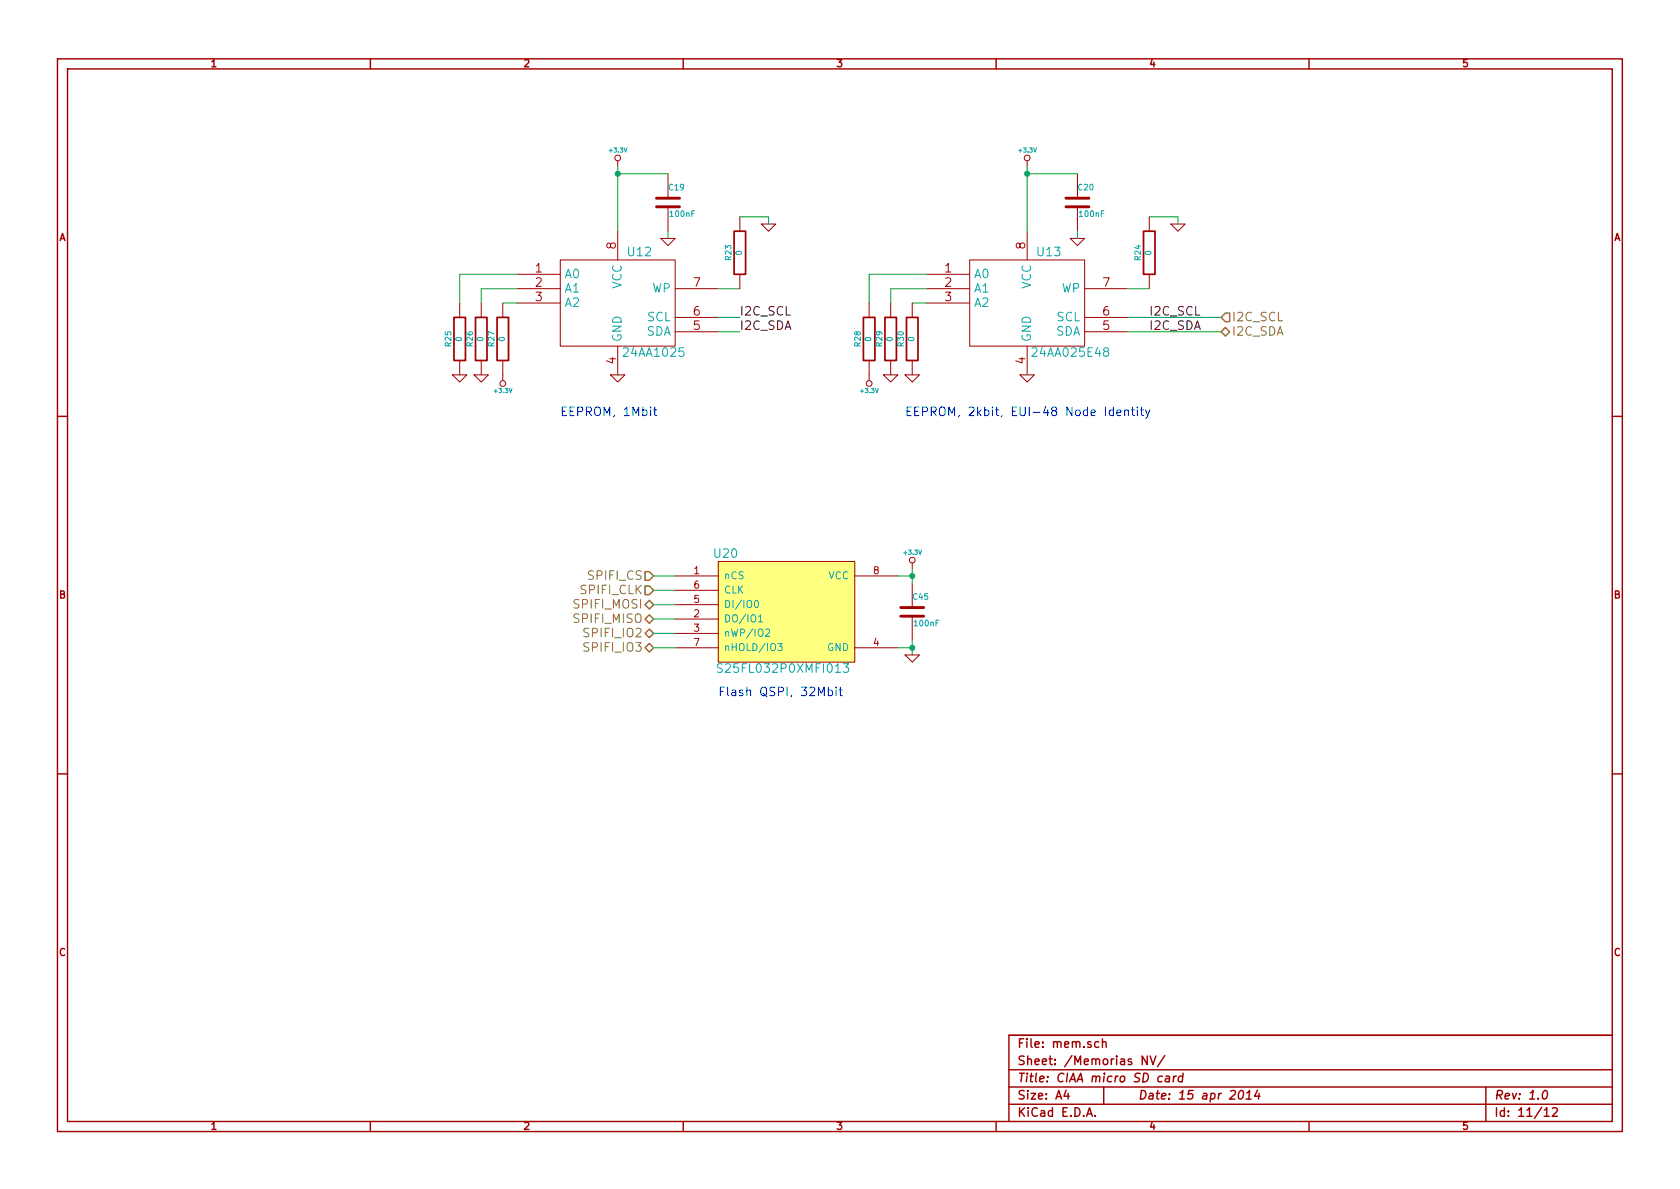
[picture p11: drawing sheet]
<svg xmlns="http://www.w3.org/2000/svg" width="297mm" height="210mm" viewBox="0 0 297 210" stroke-linecap="round" stroke-linejoin="round" font-family="sans-serif">
<g fill="none" stroke="#a00000" stroke-width=".25">
<path d="M10.2 10.4h276.6v189.7h-276.6zM11.9 12.2h273.2v186.1h-273.2zM65.5 10.4v1.8M120.8 10.4v1.8M176.1 10.4v1.8M231.4 10.4v1.8M10.2 73.6h1.7M285.1 73.6h1.7M10.2 136.8h1.7M285.1 136.8h1.7M65.5 198.3v1.8M120.8 198.3v1.8"/>
<path d="M176.1 198.3v1.8M178.4 189.2h106.7M178.4 195.3h106.7M178.4 192.2h106.7M188.5 192.8l-.4 1h1M188.8 193.3v1.1M192.1 197.4l.5-1.5 .5 1.5M192.3 197h.7M193.6 197.3v.1M194.3 184.3a.48 .48 0 0 0-.7 0v.8l.3 .1 .4-.1M194.9 184.3h.1a.36 .36 0 0 1 .6 .1v.8M194.9 183.7v1.5"/>
<path d="M195.1 192.2v3.1M202.8 186.7v1.6l-.8-1.6v1.6M203.4 186.7l.5 1.6 .5-1.6M205.5 190.4l-.1-.1a.52 .52 0 0 0-.7 .3v.6l.3 .1 .4-.1M205.9 186.7l-1.3 1.9M206.1 190.4h.6v.9M206.8 190.7a.69 .69 0 0 0-.8 .3v.2l.2 .1 .5-.1M207.5 190.3l-.1 1M208 190.3l-.3 .1-.2 .2M209.1 190.4l-.1-.1a.52 .52 0 0 0-.6 .3v.6l.2 .1 .4-.1M209.2 189.8l-.2 1.5M219.2 193l.4-.2a.88 .88 0 0 1-.3 1.6l-.3-.3a1.19 1.19 0 0 1 .2-1.1z"/>
<path d="M220.3 194.4h.9M220.4 193.3l.6-.5-.2 1.6M222.4 192.8l-.6 1h1M222.6 193.3l-.1 1.1M231.4 198.3v1.8M262.7 192.2v6.1M272.9 193l.4-.2a.88 .88 0 0 1-.3 1.6l-.3-.3a1.19 1.19 0 0 1 .2-1.1zM273 196.3l.5-.4v1.5M273 197.4h.9M274.5 196l.2-.1h.4l.2 .1 .1 .3-.1 .2-.9 .9h1M285.1 183.1h-106.7v15.2"/>
</g>
<g fill="none" stroke="#a00000" stroke-width=".18">
<path d="M109.2 28.4v1.1M118.1 30.7v4.3M118.1 36.6v4.3M130.8 38.3v2.6M134.6 39.6h2.6l-1.3 1.3zM181.6 28.4v1.1M190.5 30.7v4.3M190.5 36.6v4.3M203.2 38.3v2.6M207 39.6h2.5l-1.2 1.3zM81.3 53.6v2.5M85.1 53.6v2.5"/>
<path d="M88.9 53.6v2.5M91.4 48.5h7.7M91.4 51h7.7M91.4 53.6h7.7M99.1 46h20.3v15.2h-20.3zM109.2 40.9v5.1M116.8 42.2h2.6l-1.3 1.2zM119.4 51h7.6M119.4 58.7h7.6M119.4 56.1h7.6M130.8 48.5v2.5M153.7 53.6v2.5"/>
<path d="M157.5 53.6v2.5M161.3 53.6v2.5M163.8 48.5h7.6M163.8 51h7.6M163.8 53.6h7.6M171.4 46h20.4v15.2h-20.4zM181.6 40.9v5.1M189.2 42.2h2.6l-1.3 1.2zM191.8 51h7.6M191.8 58.7h7.6M191.8 56.1h7.6M203.2 48.5v2.5"/>
<path d="M80 66.3h2.5l-1.2 1.3zM81.3 63.7v2.6M83.8 66.3h2.6l-1.3 1.3zM85.1 63.7v2.6M88.9 63.7v3.6M107.9 66.3h2.6l-1.3 1.3zM109.2 61.2v5.1M153.7 63.7v3.6M156.2 66.3h2.5l-1.2 1.3zM157.5 63.7v2.6M160 66.3h2.6l-1.3 1.3zM161.3 63.7v2.6"/>
<path d="M180.3 66.3h2.6l-1.3 1.3zM181.6 61.2v5.1M127 99.3h24.1v17.8h-24.1zM161.3 99.6v1M119.4 101.8h7.6M119.4 109.5h7.6M119.4 112h7.6M119.4 114.5h7.6M119.4 106.9h7.6M119.4 104.4h7.6M151.1 101.8h7.6M151.1 114.5h7.6"/>
<path d="M160 115.8h2.6l-1.3 1.3zM161.3 103.1v4.3M161.3 109v4.3"/>
<circle cx="109.2" cy="27.9" r=".51"/>
<circle cx="181.6" cy="27.9" r=".51"/>
<circle cx="88.9" cy="67.8" r=".51"/>
<circle cx="153.7" cy="67.8" r=".51"/>
<circle cx="161.3" cy="99.1" r=".51"/>
</g>
<g fill="none" stroke="#00a000" stroke-width=".18">
<path d="M109.2 29.5v11.4M109.2 30.7h8.9M130.8 38.3h5.1v1.3M181.6 30.7h8.9M181.6 29.5v11.4M203.2 38.3h5.1v1.3M88.9 53.6h2.5M91.4 48.5h-10.1v5.1M91.4 51h-6.3v2.6M118.1 40.9v1.3M127 56.1h3.8M127 58.7h3.8"/>
<path d="M127 51h3.8M161.3 53.6h2.5M163.8 48.5h-10.1v5.1M163.8 51h-6.3v2.6M190.5 40.9v1.3M199.4 56.1h16.5M199.4 58.7h16.5M199.4 51h3.8M109.2 66.3h.1M181.6 66.3h.1M115.6 101.8h3.8M115.6 114.5h3.8"/>
<path d="M115.6 104.4h3.8M115.6 106.9h3.8M115.6 109.5h3.8M115.6 112h3.8M158.7 101.8h2.6M158.7 114.5h2.6M161.3 100.6v2.5M161.3 113.3v2.5"/>
</g>
<path d="M116.1 36.6h4M116.1 35h4M188.5 36.6h4M188.5 35h4M159.3 109h4M159.3 107.4h4" fill="none" stroke="#a00000" stroke-width=".51"/>
<g fill="#00a000" stroke="#00a000" stroke-width=".25">
<circle cx="109.2" cy="30.7" r=".41"/>
<circle cx="181.6" cy="30.7" r=".41"/>
<circle cx="161.3" cy="101.8" r=".41"/>
<circle cx="161.3" cy="114.5" r=".41"/>
</g>
<path d="M80.3 56.1h2v7.6h-2zM84.1 56.1h2v7.6h-2zM87.9 56.1h2v7.6h-2zM129.8 40.9h2v7.6h-2zM152.7 56.1h2v7.6h-2zM156.5 56.1h2v7.6h-2zM160.3 56.1h2v7.6h-2zM202.2 40.9h2v7.6h-2z" fill="none" stroke="#a00000" stroke-width=".3"/>
<path d="M215.9 58.7l.8-.8 .7 .8-.7 .7zM216.7 55.4h.7v1.5h-.7l-.8-.8zM114 101.1h.8l.8 .7-.8 .8h-.8zM114 103.6h.8l.8 .8-.8 .8h-.8zM114 106.9l.8-.7 .8 .7-.8 .8zM114 109.5l.8-.8 .8 .8-.8 .7zM114 114.5l.8-.7 .8 .7-.8 .8zM114.8 111.2l.8 .8-.8 .8-.8-.8z" fill="none" stroke="#808000" stroke-width=".25"/>
<path d="M127 99.3h24.1v17.8h-24.1z" fill="#ffff80" stroke="#ffff80" stroke-width=".25"/>
<path d="M127.7 117.4a.62 .62 0 0 0-.8 .1v.5l.7 .3v.5a.68 .68 0 0 1-.8 0M133.5 106.3l.2-.1a.67 .67 0 0 1 .4 .6 .67 .67 0 0 1-.4 .6l-.2-.1-.1-.3zM134.1 109.1l.4-.4v1.3M134.1 110h.7M135.4 111.4l.5-.2 .2 .4-.8 .9h.8M137.5 113.8h.8l-.4 .5 .4 .1v.5l-.2 .2-.6-.2M149.1 117.4h.9l-.5 .6 .5 .1v.7l-.3 .1-.6-.1" fill="none" stroke="#00a0a0" stroke-width=".18"/>
<g fill="none" stroke="#00f" stroke-width=".18">
<path d="M115.6 72.5h.6M115.8 72v1.3l.4 .2M196.8 72.6a.48 .48 0 0 0-.6 0v.8l.2 .1 .4-.1M196.8 72v1.5M197.5 73l.7-.1-.1-.3-.4-.1-.2 .2 .1 .7h.5M198.9 72.6a.36 .36 0 0 1 .6 .1v.8M198.9 72.5v1M200 72.5h.6M200.2 72v1.3l.4 .2M201.1 72v.1M201.1 72.5v1M201.6 72.5h.6"/>
<path d="M201.8 72v1.3l.4 .2M202.6 72.5l.3 1M203.3 72.5l-.5 1.4-.2 .1M146.5 122.1a.48 .48 0 0 1 .6 .1v.7l-.2 .1h-.4M146.5 121.5v1.5M147.8 121.5v.2M147.8 122v1M148.4 122h.5M148.6 121.5v1.3l.3 .2"/>
</g>
<g font-size="2.1" fill="#a00000">
<text x="109" y="44" transform="rotate(-90 109 44)">8</text>
<text x="181.4" y="44" transform="rotate(-90 181.4 44)">8</text>
<text x="94.7" y="48.3">1</text>
<text x="94.7" y="50.8">2</text>
<text x="94.7" y="53.3">3</text>
<text x="122.6" y="50.8">7</text>
<text x="167.1" y="48.3">1</text>
<text x="167.1" y="50.8">2</text>
<text x="167.1" y="53.3">3</text>
<text x="195" y="50.8">7</text>
<text x="122.6" y="58.4">5</text>
<text x="122.6" y="55.9">6</text>
<text x="195" y="58.4">5</text>
<text x="195" y="55.9">6</text>
<text x="109" y="64.3" transform="rotate(-90 109 64.3)">4</text>
<text x="181.4" y="64.3" transform="rotate(-90 181.4 64.3)">4</text>
<text x="179.9" y="185.4">File: mem.sch</text>
<text x="179.9" y="191.5">Title: CIAA micro SD card</text>
<text x="179.9" y="188.4">Sheet: /Memorias NV/</text>
<text x="179.9" y="197.6">KiCad E.D.A.</text>
<text x="179.9" y="194.5">Size: A4</text>
<text x="201.2" y="194.5">Date: 15 apr 2014</text>
<text x="264.2" y="194.5">Rev: 1.0</text>
<text x="264.2" y="197.6">Id: 11/12</text>
</g>
<g font-size="2.1" fill="#00a0a0">
<text x="111.1" y="45.4">U12</text>
<text x="183.5" y="45.4">U13</text>
<text x="99.8" y="49.3">A0</text>
<text x="99.8" y="51.8">A1</text>
<text x="110" y="51.2" transform="rotate(-90 110 51.2)">VCC</text>
<text x="115.2" y="51.8">WP</text>
<text x="172.2" y="49.3">A0</text>
<text x="172.2" y="51.8">A1</text>
<text x="182.4" y="51.2" transform="rotate(-90 182.4 51.2)">VCC</text>
<text x="187.6" y="51.8">WP</text>
<text x="99.8" y="54.4">A2</text>
<text x="114.1" y="59.4">SDA</text>
<text x="114.4" y="56.9">SCL</text>
<text x="172.2" y="54.4">A2</text>
<text x="186.5" y="59.4">SDA</text>
<text x="186.8" y="56.9">SCL</text>
<text x="110" y="60.4" transform="rotate(-90 110 60.4)">GND</text>
<text x="110.5" y="63.2">24AA1025</text>
<text x="182.4" y="60.4" transform="rotate(-90 182.4 60.4)">GND</text>
<text x="182.9" y="63.2">24AA025E48</text>
<text x="126.3" y="98.7">U20</text>
<text x="127.9" y="119">S25FL032P0XMFI013</text>
</g>
<g font-size="2.1">
<text x="130.8" y="58.4">I2C_SDA</text>
<text x="130.8" y="55.9">I2C_SCL</text>
<text x="203.2" y="58.4">I2C_SDA</text>
<text x="203.2" y="55.9">I2C_SCL</text>
</g>
<g font-size="2.1" fill="#808000">
<text x="217.8" y="56.9">I2C_SCL</text>
<text x="217.8" y="59.4">I2C_SDA</text>
<text x="101.7" y="107.7">SPIFI_MOSI</text>
<text x="102.8" y="105.2">SPIFI_CLK</text>
<text x="104.2" y="102.6">SPIFI_CS</text>
<text x="101.7" y="110.2">SPIFI_MISO</text>
<text x="103.7" y="112.8">SPIFI_IO2</text>
<text x="103.7" y="115.3">SPIFI_IO3</text>
</g>
<g font-size="2.1" fill="#00f">
<text x="99.1" y="73.7">EEPROM, 1Mbit</text>
<text x="160" y="73.7">EEPROM, 2kbit, EUI-48 Node Identity</text>
<text x="127" y="123.2">Flash QSPI, 32Mbit</text>
</g>
<g font-size="1.8" fill="#a00000">
<text x="37.3" y="11.9">1</text>
<text x="92.7" y="11.9">2</text>
<text x="148" y="11.9">3</text>
<text x="203.3" y="11.9">4</text>
<text x="258.6" y="11.9">5</text>
<text x="10.4" y="42.7">A</text>
<text x="285.3" y="42.7">A</text>
<text x="122.7" y="101.6">1</text>
<text x="154.5" y="101.6">8</text>
<text x="10.4" y="105.9">B</text>
<text x="122.7" y="106.7">5</text>
<text x="122.7" y="104.1">6</text>
<text x="285.3" y="105.9">B</text>
<text x="122.7" y="109.2">2</text>
<text x="122.7" y="111.8">3</text>
<text x="122.7" y="114.3">7</text>
<text x="154.5" y="114.3">4</text>
<text x="10.4" y="169.1">C</text>
<text x="285.3" y="169.1">C</text>
<text x="37.3" y="199.8">1</text>
<text x="92.7" y="199.8">2</text>
<text x="148" y="199.8">3</text>
<text x="203.3" y="199.8">4</text>
<text x="258.6" y="199.8">5</text>
</g>
<g font-size="1.8" fill="#00a0a0">
<text x="128" y="102.5">nCS</text>
<text x="128" y="107.6">DI/IO0</text>
<text x="128" y="105">CLK</text>
<text x="146.4" y="102.5">VCC</text>
<text x="128" y="110.1">DO/IO1</text>
<text x="128" y="112.6">nWP/IO2</text>
<text x="128" y="115.2">nHOLD/IO3</text>
<text x="146.2" y="115.2">GND</text>
</g>
<g font-size="1.4" fill="#00a0a0">
<text x="118.3" y="33.7">C19</text>
<text x="190.7" y="33.7">C20</text>
<text x="118.6" y="38.4">100nF</text>
<text x="191" y="38.4">100nF</text>
<text x="129.4" y="46" transform="rotate(-90 129.4 46)">R23</text>
<text x="131.2" y="45.1" transform="rotate(-90 131.2 45.1)">0</text>
<text x="201.8" y="46" transform="rotate(-90 201.8 46)">R24</text>
<text x="203.6" y="45.1" transform="rotate(-90 203.6 45.1)">0</text>
<text x="79.8" y="61.2" transform="rotate(-90 79.8 61.2)">R25</text>
<text x="81.7" y="60.3" transform="rotate(-90 81.7 60.3)">0</text>
<text x="83.6" y="61.2" transform="rotate(-90 83.6 61.2)">R26</text>
<text x="85.5" y="60.3" transform="rotate(-90 85.5 60.3)">0</text>
<text x="87.5" y="61.2" transform="rotate(-90 87.5 61.2)">R27</text>
<text x="89.3" y="60.3" transform="rotate(-90 89.3 60.3)">0</text>
<text x="152.2" y="61.2" transform="rotate(-90 152.2 61.2)">R28</text>
<text x="154.1" y="60.3" transform="rotate(-90 154.1 60.3)">0</text>
<text x="156" y="61.2" transform="rotate(-90 156 61.2)">R29</text>
<text x="157.9" y="60.3" transform="rotate(-90 157.9 60.3)">0</text>
<text x="159.8" y="61.2" transform="rotate(-90 159.8 61.2)">R30</text>
<text x="161.7" y="60.3" transform="rotate(-90 161.7 60.3)">0</text>
<text x="161.5" y="106.1">C45</text>
<text x="161.7" y="110.8">100nF</text>
</g>
<g font-size="1.1" fill="#00a0a0">
<text x="107.8" y="27">+3.3V</text>
<text x="180.2" y="27">+3.3V</text>
<text x="87.5" y="69.5">+3.3V</text>
<text x="152.2" y="69.5">+3.3V</text>
<text x="159.9" y="98.1">+3.3V</text>
</g>
</svg>
